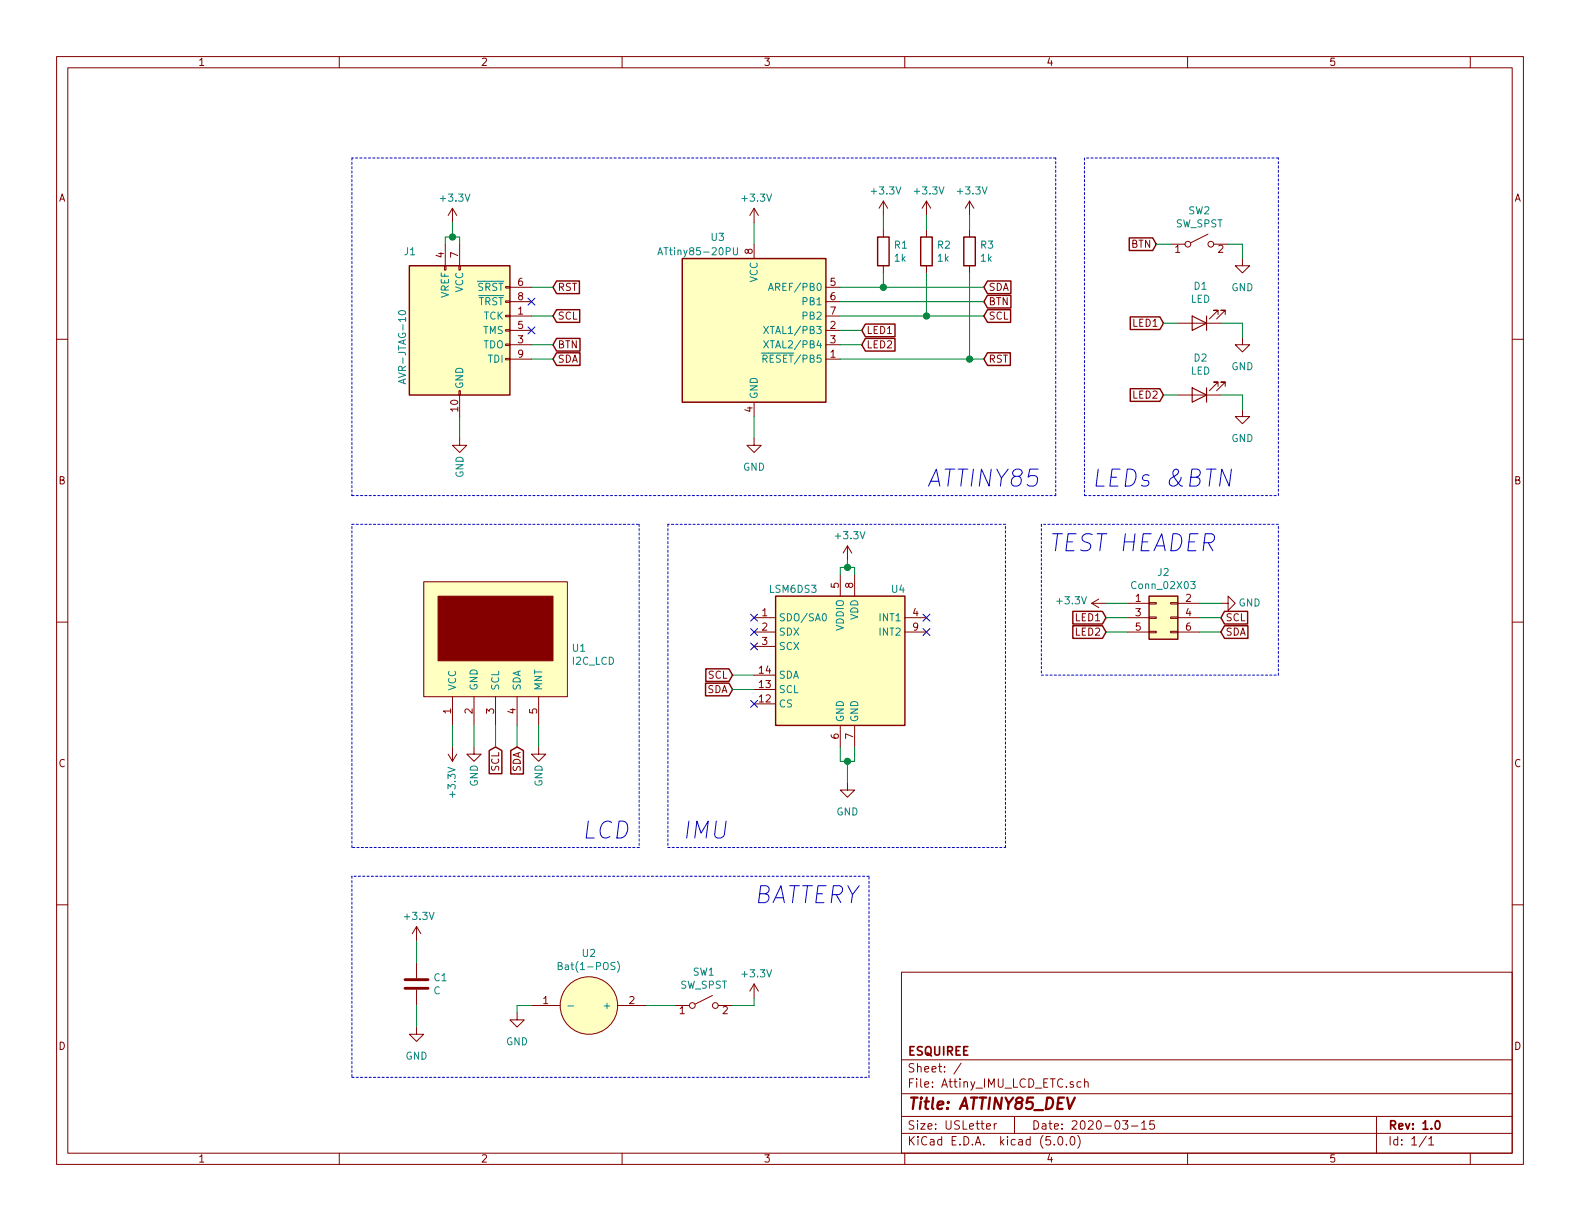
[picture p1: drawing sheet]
EESchema Schematic File Version 4
LIBS:Attiny_IMU_LCD_ETC-cache
EELAYER 26 0
EELAYER END
$Descr USLetter 11000 8500
encoding utf-8
Sheet 1 1
Title "ATTINY85_DEV"
Date "2020-03-15"
Rev "1.0"
Comp "ESQUIREE"
Comment1 ""
Comment2 ""
Comment3 ""
Comment4 ""
$EndDescr
$Comp
L ALS31313:I2C_LCD U1
U 1 1
P 3450 4600
F 0 "U1" H 3978 4690 50  0000 L CNN
F 1 "I2C_LCD" H 3978 4599 50  0000 L CNN
F 2 "TEST:SSD1306_NO_BOTTOM_SILK" H 3450 4600 50  0001 C CNN
F 3 "" H 3450 4600 50  0001 C CNN
	1    3450 4600
	1    0    0    -1  
$EndComp
$Comp
L MCU_Microchip_ATtiny:ATtiny85-20PU U3
U 1 1
P 5250 2300
F 0 "U3" H 5050 2950 50  0000 R CNN
F 1 "ATtiny85-20PU" H 5150 2850 50  0000 R CNN
F 2 "TEST:ATtiny85_SMD" H 5250 2300 50  0001 C CIN
F 3 "http://ww1.microchip.com/downloads/en/DeviceDoc/atmel-2586-avr-8-bit-microcontroller-attiny25-attiny45-attiny85_datasheet.pdf" H 5250 2300 50  0001 C CNN
	1    5250 2300
	1    0    0    -1  
$EndComp
$Comp
L Device:C C1
U 1 1
P 2900 6850
F 0 "C1" H 3015 6896 50  0000 L CNN
F 1 "C" H 3015 6805 50  0000 L CNN
F 2 "Capacitors_SMD:C_0805" H 2938 6700 50  0001 C CNN
F 3 "~" H 2900 6850 50  0001 C CNN
	1    2900 6850
	1    0    0    -1  
$EndComp
$Comp
L Device:R R1
U 1 1
P 6150 1750
F 0 "R1" H 6220 1796 50  0000 L CNN
F 1 "1k" H 6220 1705 50  0000 L CNN
F 2 "Resistors_SMD:R_0805" V 6080 1750 50  0001 C CNN
F 3 "~" H 6150 1750 50  0001 C CNN
	1    6150 1750
	1    0    0    -1  
$EndComp
$Comp
L Sensor_Motion:LSM6DS3 U4
U 1 1
P 5850 4600
F 0 "U4" H 6200 5100 50  0000 L CNN
F 1 "LSM6DS3" H 5350 5100 50  0000 L CNN
F 2 "Housings_LGA:Bosch_LGA-14_3x2.5mm_Pitch0.5mm" H 5450 3900 50  0001 L CNN
F 3 "www.st.com/resource/en/datasheet/lsm6ds3.pdf" H 5950 3950 50  0001 C CNN
	1    5850 4600
	1    0    0    -1  
$EndComp
$Comp
L Connector_Generic:Conn_02x03_Odd_Even J2
U 1 1
P 8050 4300
F 0 "J2" H 8100 4617 50  0000 C CNN
F 1 "Conn_02X03" H 8100 4526 50  0000 C CNN
F 2 "Pin_Headers:Pin_Header_Straight_2x03_Pitch2.54mm" H 8050 4300 50  0001 C CNN
F 3 "~" H 8050 4300 50  0001 C CNN
	1    8050 4300
	1    0    0    -1  
$EndComp
$Comp
L power:+3.3V #PWR0101
U 1 1
P 3150 5200
F 0 "#PWR0101" H 3150 5050 50  0001 C CNN
F 1 "+3.3V" V 3150 5450 50  0000 C CNN
F 2 "" H 3150 5200 50  0001 C CNN
F 3 "" H 3150 5200 50  0001 C CNN
	1    3150 5200
	-1   0    0    1   
$EndComp
$Comp
L power:+3.3V #PWR0102
U 1 1
P 5250 1550
F 0 "#PWR0102" H 5250 1400 50  0001 C CNN
F 1 "+3.3V" H 5265 1723 50  0000 C CNN
F 2 "" H 5250 1550 50  0001 C CNN
F 3 "" H 5250 1550 50  0001 C CNN
	1    5250 1550
	1    0    0    -1  
$EndComp
$Comp
L power:+3.3V #PWR0103
U 1 1
P 3150 1550
F 0 "#PWR0103" H 3150 1400 50  0001 C CNN
F 1 "+3.3V" H 3165 1723 50  0000 C CNN
F 2 "" H 3150 1550 50  0001 C CNN
F 3 "" H 3150 1550 50  0001 C CNN
	1    3150 1550
	1    0    0    -1  
$EndComp
$Comp
L power:+3.3V #PWR0104
U 1 1
P 5900 3900
F 0 "#PWR0104" H 5900 3750 50  0001 C CNN
F 1 "+3.3V" H 5915 4073 50  0000 C CNN
F 2 "" H 5900 3900 50  0001 C CNN
F 3 "" H 5900 3900 50  0001 C CNN
	1    5900 3900
	1    0    0    -1  
$EndComp
Wire Wire Line
	5850 4000 5850 3950
Wire Wire Line
	5850 3950 5900 3950
Wire Wire Line
	5950 3950 5950 4000
Wire Wire Line
	5900 3900 5900 3950
Connection ~ 5900 3950
Wire Wire Line
	5900 3950 5950 3950
Wire Wire Line
	3150 5200 3150 5050
Wire Wire Line
	3150 1650 3150 1550
Wire Wire Line
	5250 1700 5250 1550
$Comp
L power:+3.3V #PWR0105
U 1 1
P 2900 6550
F 0 "#PWR0105" H 2900 6400 50  0001 C CNN
F 1 "+3.3V" H 2915 6723 50  0000 C CNN
F 2 "" H 2900 6550 50  0001 C CNN
F 3 "" H 2900 6550 50  0001 C CNN
	1    2900 6550
	1    0    0    -1  
$EndComp
Wire Wire Line
	2900 6700 2900 6550
$Comp
L power:GND #PWR0106
U 1 1
P 3300 5200
F 0 "#PWR0106" H 3300 4950 50  0001 C CNN
F 1 "GND" V 3300 5000 50  0000 C CNN
F 2 "" H 3300 5200 50  0001 C CNN
F 3 "" H 3300 5200 50  0001 C CNN
	1    3300 5200
	1    0    0    -1  
$EndComp
Wire Wire Line
	3300 5200 3300 5050
$Comp
L power:GND #PWR0107
U 1 1
P 2900 7150
F 0 "#PWR0107" H 2900 6900 50  0001 C CNN
F 1 "GND" H 2900 6950 50  0000 C CNN
F 2 "" H 2900 7150 50  0001 C CNN
F 3 "" H 2900 7150 50  0001 C CNN
	1    2900 7150
	1    0    0    -1  
$EndComp
Wire Wire Line
	2900 7150 2900 7000
$Comp
L power:GND #PWR0108
U 1 1
P 5250 3050
F 0 "#PWR0108" H 5250 2800 50  0001 C CNN
F 1 "GND" H 5250 2850 50  0000 C CNN
F 2 "" H 5250 3050 50  0001 C CNN
F 3 "" H 5250 3050 50  0001 C CNN
	1    5250 3050
	1    0    0    -1  
$EndComp
Wire Wire Line
	5250 3050 5250 2900
$Comp
L power:GND #PWR0109
U 1 1
P 5900 5450
F 0 "#PWR0109" H 5900 5200 50  0001 C CNN
F 1 "GND" H 5900 5250 50  0000 C CNN
F 2 "" H 5900 5450 50  0001 C CNN
F 3 "" H 5900 5450 50  0001 C CNN
	1    5900 5450
	1    0    0    -1  
$EndComp
Wire Wire Line
	5900 5450 5900 5300
Wire Wire Line
	5900 5300 5950 5300
Wire Wire Line
	5950 5300 5950 5200
Wire Wire Line
	5900 5300 5850 5300
Wire Wire Line
	5850 5300 5850 5200
Connection ~ 5900 5300
$Comp
L power:GND #PWR0110
U 1 1
P 3200 3050
F 0 "#PWR0110" H 3200 2800 50  0001 C CNN
F 1 "GND" V 3200 2850 50  0000 C CNN
F 2 "" H 3200 3050 50  0001 C CNN
F 3 "" H 3200 3050 50  0001 C CNN
	1    3200 3050
	1    0    0    -1  
$EndComp
Wire Wire Line
	3200 3050 3200 2900
$Comp
L Device:R R2
U 1 1
P 6450 1750
F 0 "R2" H 6520 1796 50  0000 L CNN
F 1 "1k" H 6520 1705 50  0000 L CNN
F 2 "Resistors_SMD:R_0805" V 6380 1750 50  0001 C CNN
F 3 "~" H 6450 1750 50  0001 C CNN
	1    6450 1750
	1    0    0    -1  
$EndComp
$Comp
L Device:R R3
U 1 1
P 6750 1750
F 0 "R3" H 6820 1796 50  0000 L CNN
F 1 "1k" H 6820 1705 50  0000 L CNN
F 2 "Resistors_SMD:R_0805" V 6680 1750 50  0001 C CNN
F 3 "~" H 6750 1750 50  0001 C CNN
	1    6750 1750
	1    0    0    -1  
$EndComp
Text GLabel 3600 5200 3    50   Input ~ 0
SDA
Text GLabel 3450 5200 3    50   Input ~ 0
SCL
Wire Wire Line
	3450 5200 3450 5050
Wire Wire Line
	3600 5200 3600 5050
$Comp
L power:GND #PWR0111
U 1 1
P 3750 5200
F 0 "#PWR0111" H 3750 4950 50  0001 C CNN
F 1 "GND" V 3750 5000 50  0000 C CNN
F 2 "" H 3750 5200 50  0001 C CNN
F 3 "" H 3750 5200 50  0001 C CNN
	1    3750 5200
	1    0    0    -1  
$EndComp
Wire Wire Line
	3750 5200 3750 5050
$Comp
L power:+3.3V #PWR0112
U 1 1
P 6150 1500
F 0 "#PWR0112" H 6150 1350 50  0001 C CNN
F 1 "+3.3V" H 6165 1673 50  0000 C CNN
F 2 "" H 6150 1500 50  0001 C CNN
F 3 "" H 6150 1500 50  0001 C CNN
	1    6150 1500
	1    0    0    -1  
$EndComp
$Comp
L power:+3.3V #PWR0113
U 1 1
P 6450 1500
F 0 "#PWR0113" H 6450 1350 50  0001 C CNN
F 1 "+3.3V" H 6465 1673 50  0000 C CNN
F 2 "" H 6450 1500 50  0001 C CNN
F 3 "" H 6450 1500 50  0001 C CNN
	1    6450 1500
	1    0    0    -1  
$EndComp
$Comp
L power:+3.3V #PWR0114
U 1 1
P 6750 1500
F 0 "#PWR0114" H 6750 1350 50  0001 C CNN
F 1 "+3.3V" H 6765 1673 50  0000 C CNN
F 2 "" H 6750 1500 50  0001 C CNN
F 3 "" H 6750 1500 50  0001 C CNN
	1    6750 1500
	1    0    0    -1  
$EndComp
Wire Wire Line
	6750 1600 6750 1500
Wire Wire Line
	6450 1600 6450 1500
Wire Wire Line
	6150 1600 6150 1500
Text GLabel 8500 4300 2    50   Input ~ 0
SCL
Text GLabel 8500 4400 2    50   Input ~ 0
SDA
$Comp
L power:+3.3V #PWR0115
U 1 1
P 7700 4200
F 0 "#PWR0115" H 7700 4050 50  0001 C CNN
F 1 "+3.3V" V 7715 4328 50  0000 L CNN
F 2 "" H 7700 4200 50  0001 C CNN
F 3 "" H 7700 4200 50  0001 C CNN
	1    7700 4200
	0    -1   -1   0   
$EndComp
$Comp
L power:GND #PWR0116
U 1 1
P 8500 4200
F 0 "#PWR0116" H 8500 3950 50  0001 C CNN
F 1 "GND" V 8500 4000 50  0000 C CNN
F 2 "" H 8500 4200 50  0001 C CNN
F 3 "" H 8500 4200 50  0001 C CNN
	1    8500 4200
	0    -1   -1   0   
$EndComp
Wire Wire Line
	7700 4200 7850 4200
Wire Wire Line
	8350 4200 8500 4200
Wire Wire Line
	8500 4300 8350 4300
Wire Wire Line
	8350 4400 8500 4400
Text GLabel 5100 4700 0    50   Input ~ 0
SCL
Text GLabel 5100 4800 0    50   Input ~ 0
SDA
Wire Wire Line
	5100 4700 5250 4700
Wire Wire Line
	5250 4800 5100 4800
NoConn ~ 5250 4900
NoConn ~ 5250 4500
NoConn ~ 5250 4400
NoConn ~ 5250 4300
NoConn ~ 6450 4400
NoConn ~ 6450 4300
Text GLabel 6850 2200 2    50   Input ~ 0
SCL
Text GLabel 6850 2000 2    50   Input ~ 0
SDA
Wire Wire Line
	6850 2000 6150 2000
Wire Wire Line
	5850 2200 6450 2200
Text GLabel 6850 2500 2    50   Input ~ 0
RST
Wire Wire Line
	6850 2500 6750 2500
$Comp
L Switch:SW_SPST SW2
U 1 1
P 8350 1700
F 0 "SW2" H 8350 1935 50  0000 C CNN
F 1 "SW_SPST" H 8350 1844 50  0000 C CNN
F 2 "Buttons_Switches_THT:SW_PUSH_6mm" H 8350 1700 50  0001 C CNN
F 3 "" H 8350 1700 50  0001 C CNN
	1    8350 1700
	1    0    0    -1  
$EndComp
Text GLabel 3850 2500 2    50   Input ~ 0
SDA
Text GLabel 3850 2200 2    50   Input ~ 0
SCL
Text GLabel 3850 2000 2    50   Input ~ 0
RST
Text GLabel 6850 2100 2    50   Input ~ 0
BTN
Wire Wire Line
	6850 2100 5850 2100
Text GLabel 3850 2400 2    50   Input ~ 0
BTN
Wire Wire Line
	3850 2400 3700 2400
Wire Wire Line
	3700 2500 3850 2500
Wire Wire Line
	3850 2200 3700 2200
Wire Wire Line
	3700 2000 3850 2000
Wire Wire Line
	6150 1900 6150 2000
Connection ~ 6150 2000
Wire Wire Line
	6150 2000 5850 2000
Wire Wire Line
	6450 1900 6450 2200
Connection ~ 6450 2200
Wire Wire Line
	6450 2200 6850 2200
Wire Wire Line
	6750 1900 6750 2500
Connection ~ 6750 2500
Wire Wire Line
	6750 2500 5850 2500
Text GLabel 8050 1700 0    50   Input ~ 0
BTN
Wire Wire Line
	8050 1700 8150 1700
$Comp
L power:GND #PWR0117
U 1 1
P 8650 1800
F 0 "#PWR0117" H 8650 1550 50  0001 C CNN
F 1 "GND" H 8650 1600 50  0000 C CNN
F 2 "" H 8650 1800 50  0001 C CNN
F 3 "" H 8650 1800 50  0001 C CNN
	1    8650 1800
	1    0    0    -1  
$EndComp
Wire Wire Line
	8650 1800 8650 1700
Wire Wire Line
	8650 1700 8550 1700
$Comp
L ALS31313:Bat U2
U 1 1
P 4100 7000
F 0 "U2" H 4100 7365 50  0000 C CNN
F 1 "Bat(1-POS)" H 4100 7274 50  0000 C CNN
F 2 "TEST:CR2032 Housing" H 4100 7000 50  0001 C CNN
F 3 "" H 4100 7000 50  0001 C CNN
	1    4100 7000
	1    0    0    -1  
$EndComp
$Comp
L Switch:SW_SPST SW1
U 1 1
P 4900 7000
F 0 "SW1" H 4900 7235 50  0000 C CNN
F 1 "SW_SPST" H 4900 7144 50  0000 C CNN
F 2 "TEST:Single Dip Siwtch" H 4900 7000 50  0001 C CNN
F 3 "" H 4900 7000 50  0001 C CNN
	1    4900 7000
	1    0    0    -1  
$EndComp
$Comp
L power:+3.3V #PWR0118
U 1 1
P 5250 6950
F 0 "#PWR0118" H 5250 6800 50  0001 C CNN
F 1 "+3.3V" H 5265 7123 50  0000 C CNN
F 2 "" H 5250 6950 50  0001 C CNN
F 3 "" H 5250 6950 50  0001 C CNN
	1    5250 6950
	1    0    0    -1  
$EndComp
$Comp
L power:GND #PWR0119
U 1 1
P 3600 7050
F 0 "#PWR0119" H 3600 6800 50  0001 C CNN
F 1 "GND" H 3600 6850 50  0000 C CNN
F 2 "" H 3600 7050 50  0001 C CNN
F 3 "" H 3600 7050 50  0001 C CNN
	1    3600 7050
	1    0    0    -1  
$EndComp
Wire Wire Line
	3700 7000 3600 7000
Wire Wire Line
	3600 7000 3600 7050
Wire Wire Line
	4500 7000 4700 7000
Wire Wire Line
	5100 7000 5250 7000
Wire Wire Line
	5250 7000 5250 6950
$Comp
L Device:LED D1
U 1 1
P 8350 2250
F 0 "D1" H 8342 1995 50  0000 C CNN
F 1 "LED" H 8342 2086 50  0000 C CNN
F 2 "LEDs:LED_0805" H 8350 2250 50  0001 C CNN
F 3 "~" H 8350 2250 50  0001 C CNN
	1    8350 2250
	-1   0    0    1   
$EndComp
Text GLabel 6000 2300 2    50   Input ~ 0
LED1
Wire Wire Line
	6000 2300 5850 2300
Text GLabel 8100 2250 0    50   Input ~ 0
LED1
Wire Wire Line
	8200 2250 8100 2250
$Comp
L power:GND #PWR0120
U 1 1
P 8650 2350
F 0 "#PWR0120" H 8650 2100 50  0001 C CNN
F 1 "GND" H 8650 2150 50  0000 C CNN
F 2 "" H 8650 2350 50  0001 C CNN
F 3 "" H 8650 2350 50  0001 C CNN
	1    8650 2350
	1    0    0    -1  
$EndComp
Wire Wire Line
	8650 2350 8650 2250
Wire Wire Line
	8650 2250 8500 2250
$Comp
L Device:LED D2
U 1 1
P 8350 2750
F 0 "D2" H 8342 2495 50  0000 C CNN
F 1 "LED" H 8342 2586 50  0000 C CNN
F 2 "LEDs:LED_0805" H 8350 2750 50  0001 C CNN
F 3 "~" H 8350 2750 50  0001 C CNN
	1    8350 2750
	-1   0    0    1   
$EndComp
Text GLabel 8100 2750 0    50   Input ~ 0
LED2
Wire Wire Line
	8200 2750 8100 2750
$Comp
L power:GND #PWR0121
U 1 1
P 8650 2850
F 0 "#PWR0121" H 8650 2600 50  0001 C CNN
F 1 "GND" H 8650 2650 50  0000 C CNN
F 2 "" H 8650 2850 50  0001 C CNN
F 3 "" H 8650 2850 50  0001 C CNN
	1    8650 2850
	1    0    0    -1  
$EndComp
Wire Wire Line
	8650 2850 8650 2750
Wire Wire Line
	8650 2750 8500 2750
Text GLabel 6000 2400 2    50   Input ~ 0
LED2
Wire Wire Line
	6000 2400 5850 2400
Wire Notes Line
	7350 3450 7350 1100
Wire Notes Line
	7350 1100 2450 1100
Wire Notes Line
	2450 1100 2450 3450
Wire Notes Line
	2450 3450 7350 3450
Wire Notes Line
	7550 3450 8900 3450
Wire Notes Line
	8900 3450 8900 1100
Wire Notes Line
	8900 1100 7550 1100
Wire Notes Line
	7550 1100 7550 3450
Text Notes 6450 3400 0    118  Italic 0
ATTINY85
Text Notes 7600 3400 0    118  Italic 0
LEDs &BTN
Wire Notes Line
	2450 3650 4450 3650
Wire Notes Line
	4450 3650 4450 5900
Wire Notes Line
	4450 5900 2450 5900
Wire Notes Line
	2450 5900 2450 3650
Wire Notes Line
	4650 3650 4650 5900
Wire Notes Line
	4650 5900 7000 5900
Wire Notes Line
	7000 5900 7000 3650
Wire Notes Line
	7000 3650 4650 3650
Text Notes 4750 5850 0    118  Italic 0
IMU
Text Notes 4050 5850 0    118  Italic 0
LCD
Wire Notes Line
	7250 3650 7250 4700
Wire Notes Line
	7250 4700 8900 4700
Wire Notes Line
	8900 4700 8900 3650
Wire Notes Line
	8900 3650 7250 3650
Text Notes 7300 3850 0    118  Italic 0
TEST HEADER
Wire Notes Line
	2450 6100 2450 7500
Wire Notes Line
	2450 7500 6050 7500
Wire Notes Line
	6050 7500 6050 6100
Wire Notes Line
	6050 6100 2450 6100
Text Notes 5250 6300 0    118  Italic 0
BATTERY
Text GLabel 7700 4300 0    50   Input ~ 0
LED1
Text GLabel 7700 4400 0    50   Input ~ 0
LED2
Wire Wire Line
	7700 4400 7850 4400
Wire Wire Line
	7700 4300 7850 4300
$Comp
L Connector:AVR-JTAG-10 J1
U 1 1
P 3200 2300
F 0 "J1" H 2900 2850 50  0000 R CNN
F 1 "AVR-JTAG-10" V 2800 2450 50  0000 R CNN
F 2 "Pin_Headers:Pin_Header_Straight_2x05_Pitch1.27mm" V 3050 2450 50  0001 C CNN
F 3 " ~" H 1925 1750 50  0001 C CNN
	1    3200 2300
	1    0    0    -1  
$EndComp
Wire Wire Line
	3100 1700 3100 1650
Wire Wire Line
	3100 1650 3150 1650
Wire Wire Line
	3150 1650 3200 1650
Wire Wire Line
	3200 1650 3200 1700
Connection ~ 3150 1650
NoConn ~ 3700 2100
NoConn ~ 3700 2300
$EndSCHEMATC
